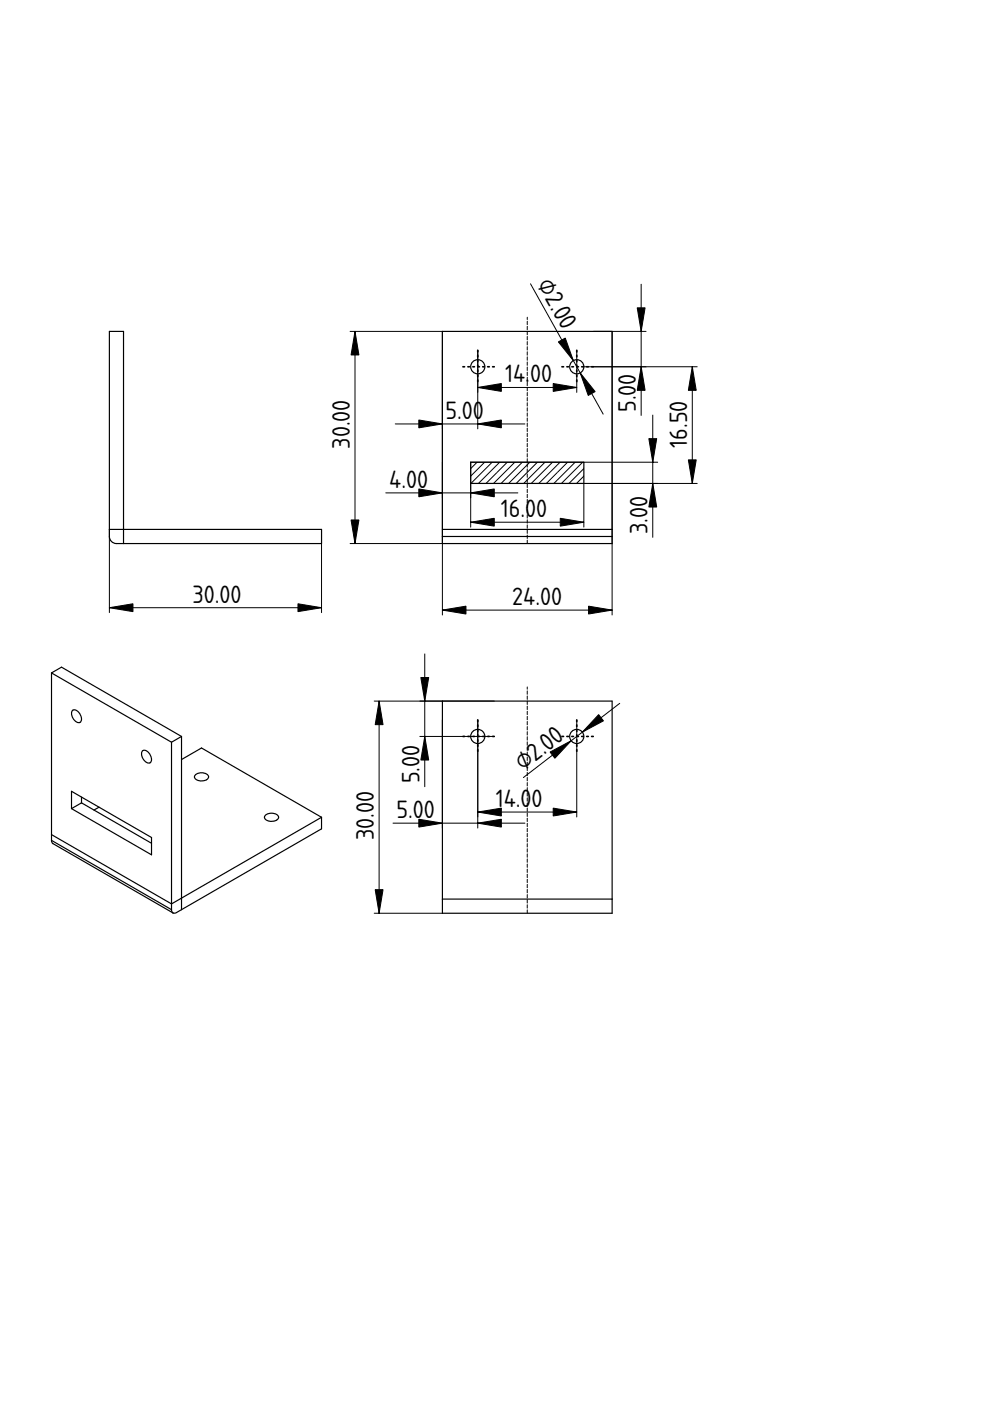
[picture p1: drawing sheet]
<svg xmlns="http://www.w3.org/2000/svg" width="210mm" height="297mm" viewBox="0 0 210 297" stroke-linecap="round" stroke-linejoin="round" font-family="sans-serif">
<path d="M111.8 92.8h.1" fill="none" stroke="#000" stroke-width=".21"/>
<path d="M93.8 70.3h36v41.9h-36z" fill-rule="evenodd" fill="#fff"/>
<path d="M111.8 92.8h.1" fill="none" stroke="#000" stroke-width=".21"/>
<path d="M99.8 98h24v4.5h-24z" fill-rule="evenodd" fill="#fff"/>
<g fill="none" stroke="#000" stroke-width=".21">
<path d="M101.2 98l-1.5 1.4M102.8 98l-3.1 3M104.4 98l-4.6 4.6M106 98l-4.6 4.6M107.6 98l-4.6 4.6M109.2 98l-4.6 4.6M110.8 98l-4.6 4.6M112.4 98l-4.6 4.6M114 98l-4.6 4.6M115.6 98l-4.6 4.6M117.2 98l-4.6 4.6M118.8 98l-4.6 4.6"/>
<path d="M120.4 98l-4.6 4.6M122 98l-4.6 4.6M123.6 98l-4.6 4.6M123.8 99.3l-3.2 3.3M123.8 100.9l-1.6 1.7M123.8 102.5v.1"/>
</g>
<g fill="#fff">
<path d="M93.8 113.7h36v1.5h-36z" fill-rule="evenodd"/>
<path d="M93.8 112.2h36v1.5h-36z" fill-rule="evenodd"/>
<circle cx="122.3" cy="77.8" r="1.5"/>
<circle cx="101.3" cy="77.8" r="1.5"/>
</g>
<g fill="none" stroke="#000" stroke-width=".25">
<path d="M93.8 70.3h36v44.9h-36zM99.8 98h24v4.5h-24zM93.8 112.2h36M93.8 113.7h36"/>
<circle cx="101.3" cy="77.8" r="1.5"/>
<circle cx="122.3" cy="77.8" r="1.5"/>
</g>
<path d="M101.3 74.3v7M104.8 77.8h-7M122.3 74.3v7M125.8 77.8h-7" fill="none" stroke="#000" stroke-width=".35" stroke-dasharray=".3 .7"/>
<path d="M111.8 115.2v-47.9" fill="none" stroke="#000" stroke-width=".21" stroke-dasharray=".7 .4"/>
<g fill="none" stroke="#000" stroke-width=".21">
<path d="M74.2 70.3h19.6v60.1M75.3 70.3v44.9M101.3 74.3v16.6M112.5 60.2l15.4 27.6M122.3 74.3v8.9M123.8 77.8h24M125.8 70.3h11.2M129.8 70.3v60.1M135.9 60.3v27.8M146.8 77.8v24.7M83.8 89.9h27.5M101.3 82.2h21"/>
<path d="M111.8 92.8h.1M138.4 88v25.9M139.4 98h-39.6v13.8M74.2 115.2h19.6M81.8 104.5h28M99.8 110.7h24M99.8 102.5h48M123.8 102.5v9.3M93.8 129.4h36"/>
</g>
<g fill="#000" stroke="#000" stroke-width=".21">
<path d="M75.3 70.3l.8 5h-1.7zM118.4 72.5l1.4-.8 1.8 4.8zM123 79.1l3.2 3.9-1.5 .8zM135.1 65.3h1.7l-.9 5zM135.9 77.8l.9 5h-1.7zM146.8 77.8l.8 5h-1.7zM88.8 89l5 .9-5 .8zM101.3 89.9l5-.9v1.7zM101.3 82.2l5-.9v1.7zM117.3 81.3l5 .9-5 .8zM137.6 93h1.6l-.8 5zM74.4 110.2h1.7l-.8 5z"/>
<path d="M88.8 103.7l5 .8-5 .8zM99.8 110.7l5-.8v1.7zM99.8 104.5l5-.8v1.6zM118.8 109.9l5 .8-5 .9zM138.4 102.5l.8 5h-1.6zM145.9 97.5h1.7l-.8 5zM93.8 129.4l5-.9v1.7zM124.8 128.5l5 .9-5 .8z"/>
</g>
<path d="M23.2 70.3h3v41.9h42v3h-43.5a1.5 1.5 0 0 1-1.5-1.5z" fill-rule="evenodd" fill="#fff"/>
<path d="M45.7 92.8h.1" fill="none" stroke="#000" stroke-width=".21"/>
<g fill="#fff">
<path d="M26.2 112.2h42v3h-42z" fill-rule="evenodd"/>
<path d="M23.2 70.3h3v41.9h-3z" fill-rule="evenodd"/>
<path d="M23.2 112.2h3v3h-1.5a1.5 1.5 0 0 1-1.5-1.5z" fill-rule="evenodd"/>
</g>
<path d="M23.2 112.2h45v3h-43.5a1.5 1.5 0 0 1-1.5-1.5v-43.4h3v44.9" fill="none" stroke="#000" stroke-width=".25"/>
<path d="M45.7 92.8h.1M23.2 112.2v17.7M68.2 112.2v17.7M23.2 128.8h45" fill="none" stroke="#000" stroke-width=".21"/>
<path d="M23.2 128.8l5-.8v1.7zM63.2 128l5 .8-5 .9z" fill="#000" stroke="#000" stroke-width=".21"/>
<path d="M93.8 148.6h36v45h-36z" fill-rule="evenodd" fill="#fff"/>
<path d="M111.8 171.1h.1" fill="none" stroke="#000" stroke-width=".21"/>
<path d="M93.8 148.6h36v42h-36z" fill-rule="evenodd" fill="#fff"/>
<path d="M111.8 171.1h.1" fill="none" stroke="#000" stroke-width=".21"/>
<g fill="#fff">
<path d="M93.8 190.6h36v3h-36z" fill-rule="evenodd"/>
<circle cx="101.3" cy="156.1" r="1.5"/>
<circle cx="122.3" cy="156.1" r="1.5"/>
</g>
<g fill="none" stroke="#000" stroke-width=".25">
<path d="M93.8 148.6h36v45h-36zM93.8 190.6h36"/>
<circle cx="101.3" cy="156.1" r="1.5"/>
<circle cx="122.3" cy="156.1" r="1.5"/>
</g>
<path d="M101.3 152.6v7M104.8 156.1h-7M122.3 152.6v7M125.8 156.1h-7" fill="none" stroke="#000" stroke-width=".35" stroke-dasharray=".3 .7"/>
<path d="M111.8 193.6v-48" fill="none" stroke="#000" stroke-width=".21" stroke-dasharray=".7 .4"/>
<path d="M90.1 138.6v28.2M79.3 148.6h25.5M80.4 148.6v45M89 156.1h15.8M93.8 152.6v23M101.3 152.6v23M122.3 152.6v20.6M131.4 149.1l-20.4 15.8M83.3 174.5h28M101.3 172.2h21M111.8 171.1h.1M79.3 193.6h14.5" fill="none" stroke="#000" stroke-width=".21"/>
<path d="M80.4 148.6l.8 5h-1.7zM89.2 143.6h1.7l-.8 5zM90.1 156.1l.8 5h-1.7zM116.6 159.4l4.5-2.3-3.5 3.7zM126.9 151.5l1 1.3-4.4 2.4zM88.8 173.7l5 .8-5 .9zM101.3 174.5l5-.8v1.7zM101.3 172.2l5-.9v1.7zM117.3 171.3l5 .9-5 .8zM79.5 188.6h1.7l-.8 5z" fill="#000" stroke="#000" stroke-width=".21"/>
<path d="M10.9 142.7l2.1-1.2 25.5 14.6v4.9l4.2-2.4 25.5 14.7v2.4l-30.8 17.8-.7 .1-25.6-14.9-.2-.5z" fill-rule="evenodd" fill="#fff"/>
<path d="M39.5 167.5h.1" fill="none" stroke="#000" stroke-width=".21"/>
<g fill="#fff">
<path d="M10.9 142.7l25.5 14.7v34.2l-25.5-14.6z" fill-rule="evenodd"/>
<path d="M38.5 161l4.2-2.4 25.5 14.7-29.7 17.1z" fill-rule="evenodd"/>
</g>
<path d="M39.5 167.5h.1" fill="none" stroke="#000" stroke-width=".21"/>
<g fill="#fff">
<path d="M38.5 190.4l29.7-17.1v2.4l-29.7 17.2z" fill-rule="evenodd"/>
<path d="M36.4 157.4l2.1-1.3v34.3l-2.1 1.2z" fill-rule="evenodd"/>
<path d="M10.9 142.7l2.1-1.2 25.5 14.6-2.1 1.3z" fill-rule="evenodd"/>
<path d="M15.2 167.8l16.9 9.8v3.6l-16.9-9.8z" fill-rule="evenodd"/>
<path d="M15.2 171.4l2.1-1.2 14.8 8.6v2.4z" fill-rule="evenodd"/>
<path d="M10.9 177l25.5 14.6v1.3l-25.5-14.7z" fill-rule="evenodd"/>
<path d="M19.9 171.8l1.1-.7 11.1 6.5v1.2z" fill-rule="evenodd"/>
<path d="M10.9 178.2l25.5 14.7 .3 .7-25.5-14.7z" fill-rule="evenodd"/>
<path d="M15.2 167.8l2.1 1.2v1.2l-2.1 1.2z" fill-rule="evenodd"/>
<path d="M36.4 191.6l2.1-1.2v2.5l-1.1 .6a.65 .65 0 0 1-.7 .1 .65 .65 0 0 1-.3-.7z" fill-rule="evenodd"/>
<path d="M15.5 150.6a1.8 1.8 0 0 1 1.7 2.2 .8 .8 0 0 1-.7 .4 .8 .8 0 0 1-.8-.5 1.55 1.55 0 0 1-.2-2.1z" fill-rule="evenodd"/>
<path d="M30.3 159.1a1.8 1.8 0 0 1 1.8 2.2 .8 .8 0 0 1-.8 .5 .8 .8 0 0 1-.7-.6 1.55 1.55 0 0 1-.3-2.1z" fill-rule="evenodd"/>
<path d="M41.5 164.2a1.82 1.82 0 0 1 2.7 .5 1.77 1.77 0 0 1-2.7 .5 .59 .59 0 0 1 0-1z" fill-rule="evenodd"/>
<path d="M56.4 172.8a1.82 1.82 0 0 1 2.7 .5 1.77 1.77 0 0 1-2.8 .5 .59 .59 0 0 1 .1-1z" fill-rule="evenodd"/>
<path d="M17.3 169l3.7 2.1-1.1 .7-2.6-1.6z" fill-rule="evenodd"/>
</g>
<g fill="none" stroke="#000" stroke-width=".25">
<path d="M10.9 142.7v35.5M10.9 142.7l2.1-1.2 25.5 14.6M10.9 142.7l25.5 14.7M15.5 150.6a1.8 1.8 0 0 1 1.7 2.2 .8 .8 0 0 1-.7 .4 .8 .8 0 0 1-.8-.5 1.55 1.55 0 0 1-.2-2.1zM30.3 159.1a1.8 1.8 0 0 1 1.8 2.2 .8 .8 0 0 1-.8 .5 .8 .8 0 0 1-.7-.6 1.55 1.55 0 0 1-.3-2.1zM36.4 157.4v35.5M38.5 156.1v36.8M38.5 156.1l-2.1 1.3M10.9 178.2l.3 .7 25.5 14.7M10.9 178.2l25.5 14.7M15.2 167.8l16.9 9.8v3.6l-16.9-9.8zM17.3 170.2l14.8 8.6"/>
<path d="M17.3 169v1.2M17.3 170.2l-2.1 1.2M21 171.1l-1.1 .7M38.5 161l4.2-2.4 25.5 14.7M41.5 164.2a1.82 1.82 0 0 1 2.7 .5 1.77 1.77 0 0 1-2.7 .5 .59 .59 0 0 1 0-1zM56.4 172.8a1.82 1.82 0 0 1 2.7 .5 1.77 1.77 0 0 1-2.8 .5 .59 .59 0 0 1 .1-1zM68.2 173.3v2.4l-30.8 17.8-.7 .1M68.2 173.3l-31.8 18.3-25.5-14.6M36.4 192.9l.3 .7"/>
</g>
<g font-size="5">
<text x="113.8" y="60.3" transform="rotate(61 113.8 60.3)">⌀2.0</text>
<text x="107.1" y="81.1">14.</text>
<text x="112.4" y="81.1">00</text>
<text x="94.5" y="88.8">5.00</text>
<text x="134.8" y="87.4" transform="rotate(-90 134.8 87.4)">5.00</text>
<text x="74.2" y="95.1" transform="rotate(-90 74.2 95.1)">30.00</text>
<text x="145.7" y="94.9" transform="rotate(-90 145.7 94.9)">16.50</text>
<text x="82.5" y="103.4">4.00</text>
<text x="106.2" y="109.6">16.00</text>
<text x="137.3" y="113.2" transform="rotate(-90 137.3 113.2)">3.00</text>
<text x="40.8" y="127.7">30.00</text>
<text x="108.6" y="128.3">24.00</text>
<text x="89" y="166.1" transform="rotate(-90 89 166.1)">5.00</text>
<text x="110.9" y="163.5" transform="rotate(-38 110.9 163.5)">⌀2.0</text>
<text x="84" y="173.4">5.00</text>
<text x="105.1" y="171.1">14.0</text>
<text x="112.7" y="171.1">0</text>
<text x="79.3" y="178.2" transform="rotate(-90 79.3 178.2)">30.00</text>
</g>
</svg>
